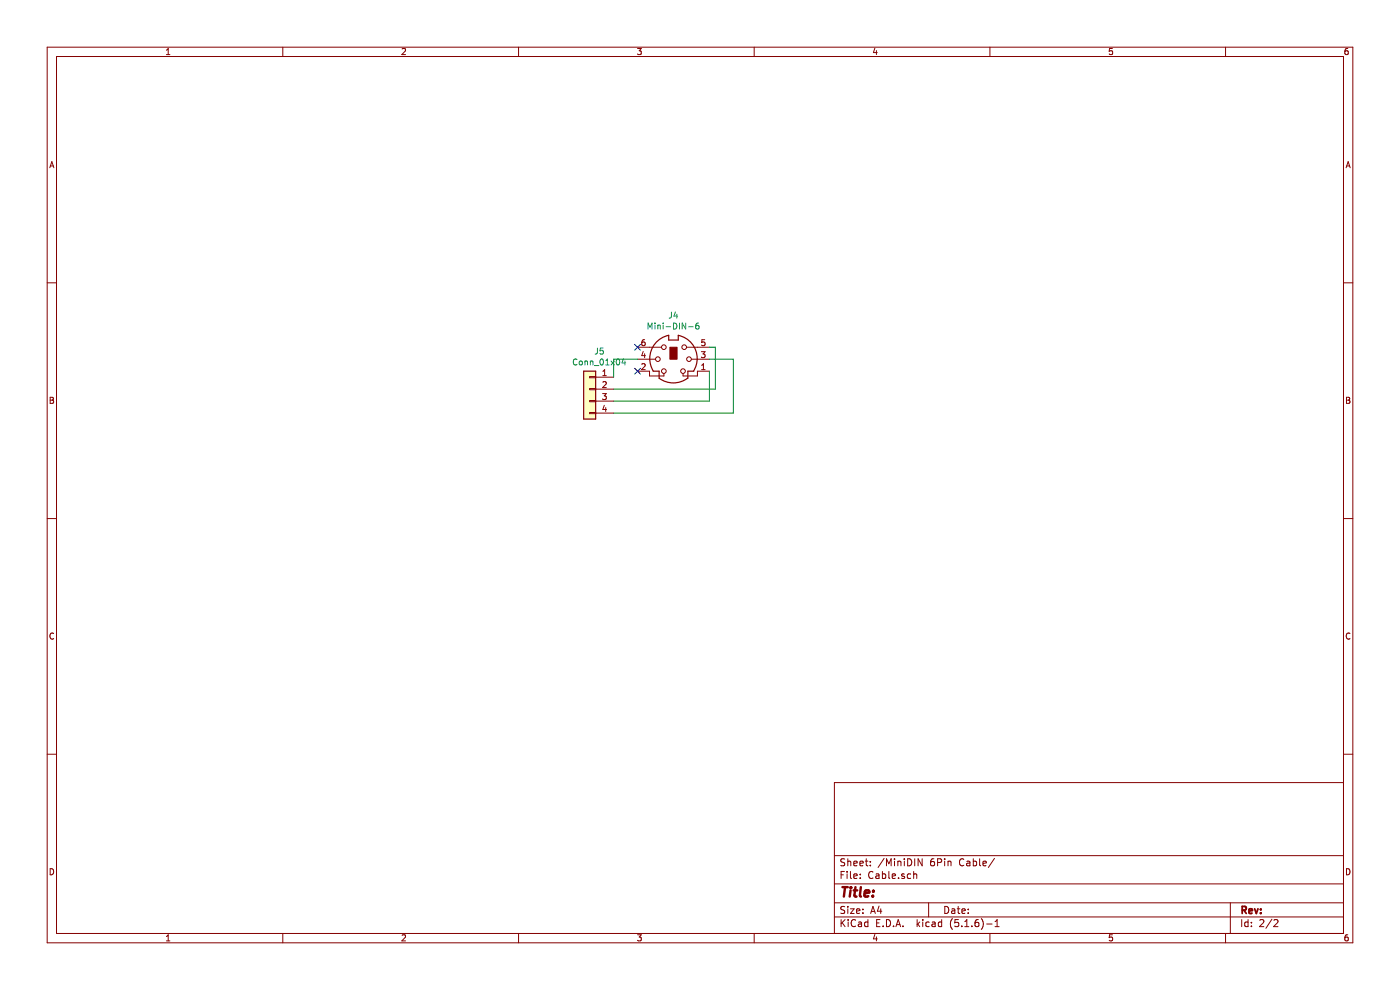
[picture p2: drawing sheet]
EESchema Schematic File Version 4
EELAYER 30 0
EELAYER END
$Descr A4 11693 8268
encoding utf-8
Sheet 2 2
Title ""
Date ""
Rev ""
Comp ""
Comment1 ""
Comment2 ""
Comment3 ""
Comment4 ""
$EndDescr
$Comp
L PS2-MSX-F1-rescue:Mini-DIN-6-Connector-PS2-MSX-rescue-PS2-MSX-rescue J4
U 1 1
P 5625 3000
AR Path="/6105226E" Ref="J4"  Part="1" 
AR Path="/60F35E5D/6105226E" Ref="J4"  Part="1" 
F 0 "J4" H 5625 3367 50  0000 C CNN
F 1 "Mini-DIN-6" H 5625 3276 50  0000 C CNN
F 2 "" H 5625 3000 50  0001 C CNN
F 3 "http://service.powerdynamics.com/ec/Catalog17/Section%2011.pdf" H 5625 3000 50  0001 C CNN
	1    5625 3000
	1    0    0    -1  
$EndComp
NoConn ~ 5325 2900
NoConn ~ 5325 3100
$Comp
L PS2-MSX-F1-rescue:Conn_01x04-Connector_Generic-PS2-MSX-rescue-PS2-MSX-rescue J5
U 1 1
P 4925 3250
AR Path="/6105227C" Ref="J5"  Part="1" 
AR Path="/60F35E5D/6105227C" Ref="J5"  Part="1" 
F 0 "J5" H 4843 3567 50  0000 C CNN
F 1 "Conn_01x04" H 4843 3476 50  0000 C CNN
F 2 "" H 4925 3250 50  0001 C CNN
F 3 "~" H 4925 3250 50  0001 C CNN
	1    4925 3250
	-1   0    0    -1  
$EndComp
Wire Wire Line
	5325 3000 5125 3000
Wire Wire Line
	5125 3000 5125 3150
Wire Wire Line
	5925 3350 5925 3100
Wire Wire Line
	5125 3350 5925 3350
Wire Wire Line
	5125 3250 5975 3250
Wire Wire Line
	5975 3250 5975 2900
Wire Wire Line
	5975 2900 5925 2900
Wire Wire Line
	5925 3000 6125 3000
Wire Wire Line
	6125 3000 6125 3450
Wire Wire Line
	6125 3450 5125 3450
$EndSCHEMATC
